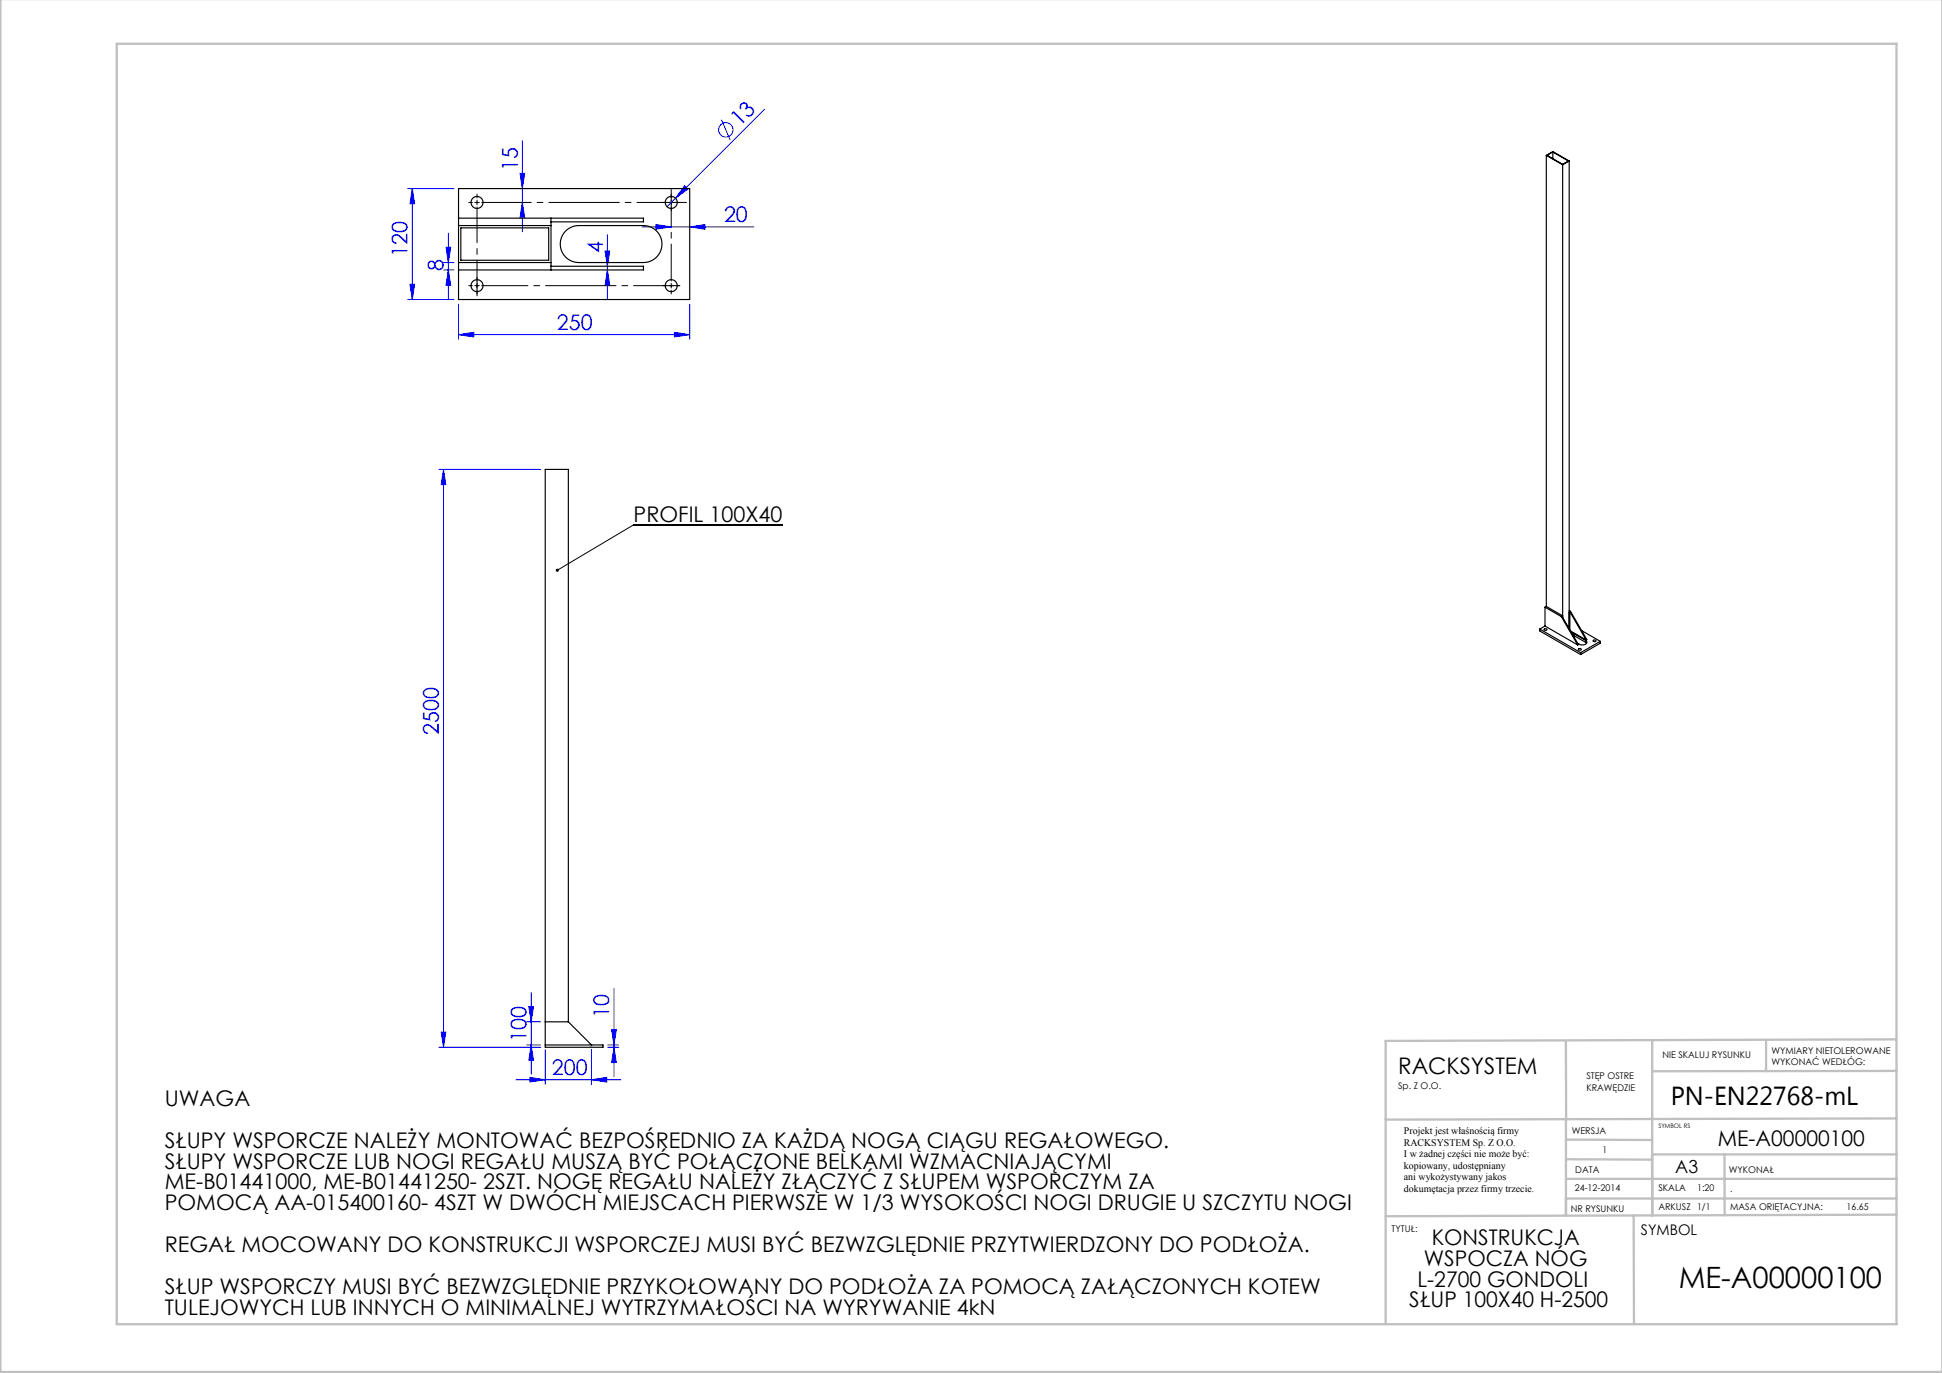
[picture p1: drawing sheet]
<svg xmlns="http://www.w3.org/2000/svg" width="420mm" height="297mm" viewBox="0 0 420 297" stroke-linecap="round" stroke-linejoin="round" font-family="sans-serif">
<g fill="none" stroke="#00f" stroke-width=".22">
<path d="M112.5 37.5h1l-.5 3.3zM113 30.4v19.7M156 25.9l1.9 4.4M165.3 23.7l-19.2 19.2M88.2 40.8h10M89.2 40.8l.5 3.3h-1zM89.2 40.8v24M96 56.8h2.2M96 58.4h2.2M96.5 53.5h1l-.5 3.3zM97 58.4l.5 3.3h-1zM97 50.4v14.3"/>
<path d="M113 43.8l.5 3.3h-1zM130.9 54.3h1l-.5 3.3zM131.4 58.4l.5 3.3h-1zM131.4 50.8v13.9M138.8 49.1h24.2M141.9 48.6l3.3 .5-3.3 .5zM146.1 42.9l-1.9 1.8M148.1 40.2l.7 .7-2.7 2zM149.2 49.1l3.3-.5v1zM88.2 64.8h10M88.7 61.5h1l-.5 3.3zM99.2 72.4l3.3-.5v1z"/>
<path d="M99.2 65.8v7.6M99.2 72.4h50M145.9 71.9l3.3 .5-3.3 .5zM149.2 65.8v7.6M94.9 101.5h22M95.9 101.5v125M95.9 101.5l.5 3.3h-1zM114.4 217.7h1l-.5 3.3zM114.9 214.7v17.7M132.8 213.8v19.1M94.9 226.5h22M95.4 223.2h1l-.5 3.3z"/>
<path d="M111.6 233.6h22.7M113.9 226h3M113.9 221h3M114.6 233.1l3.3 .5-3.3 .5zM114.9 226l.5 3.3h-1zM117.9 227v7.6M127.9 233.6l3.3-.5v1zM127.9 227v7.6M131.4 226.5h2.4M131.4 226h2.4M132.3 222.7h1l-.5 3.3zM132.8 226.5l.5 3.3h-1z"/>
<circle cx="157" cy="28.1" r="1.56"/>
</g>
<path d="M127.6 225.7l.7 .7M127.6 226.4l.7-.7M127.9 226.5v-1M128.4 226h-1" fill="none" stroke="#c0c0c0" stroke-width=".22" stroke-dasharray="1.3 .6" stroke-dashoffset=".5" stroke-linecap="butt"/>
<path d="M102.2 43.8h-.8M103.2 42.8v-.8M144.2 43.8h-.8M145.2 42.8v-.8M145.2 44.8v.8M146.2 43.8h.8M102.2 61.8h-.8M103.2 60.8v-.8M103.2 62.8v.8M144.2 61.8h-.8M145.2 62.8v.8M146.2 61.8h.8" fill="none" stroke="#000" stroke-width=".22" stroke-dasharray="15.2 1.3 1.3 1.3"/>
<path d="M103.2 44.8v19.2" fill="none" stroke="#000" stroke-width=".22" stroke-dasharray="15.2 1.3 1.3 1.3" stroke-dashoffset="7.5"/>
<path d="M104.2 43.8h44.3" fill="none" stroke="#000" stroke-width=".22" stroke-dasharray="15.2 1.3 1.3 1.3" stroke-dashoffset="4.5"/>
<path d="M145.2 60.8v-19.8" fill="none" stroke="#000" stroke-width=".22" stroke-dasharray="15.2 1.3 1.3 1.3" stroke-dashoffset="7.2"/>
<path d="M104.2 61.8h42.8" fill="none" stroke="#000" stroke-width=".22" stroke-dasharray="15.2 1.3 1.3 1.3" stroke-dashoffset="5.2"/>
<path d="M102.7 43.8h1M103.2 43.3v1M144.7 43.8h1M145.2 43.3v1M102.7 61.8h1M103.2 61.3v1M144.7 61.8h1M145.2 61.3v1M169.2 113.5h-32.2l-16.5 9.9" fill="none" stroke="#000" stroke-width=".22"/>
<g fill="none" stroke="#c0c0c0" stroke-width=".5">
<path d="M.1 -.1v296.9h419.9M25.2 9.5h385v276.9h-385zM338.7 225.2v16.9M357.3 225v37.9v-13.2M382 225.4v6.3M410.1 224.8l-110.4 .4v61.2M410.1 231.7h-52.8M338.7 259.3h71.5M338.7 255h71.5M338.7 250.8l18.6 .1M338.7 246.5l18.6 .1M338.7 242.1v20.9"/>
<path d="M357.3 249.7h52.9M373 249.7v13.2M410.1 241.9l-110.4 .3M353.3 262.9l.1 23.5M410.2 262.7l-110.5 .4"/>
</g>
<path d="M120.3 123.1a.34 .34 0 0 1 .5 0 .34 .34 0 0 1-.1 .5 .34 .34 0 0 1-.5-.1l.3-.1-.3 .1z" fill="#000"/>
<g fill="#00f">
<path d="M148.1 40.2l.7 .7-2.7 2z"/>
<path d="M127.9 233.6l3.3-.5v1zM114.6 233.1l3.3 .5-3.3 .5z"/>
<path d="M99.2 72.4l3.3-.5v1zM145.9 71.9l3.3 .5-3.3 .5zM141.9 48.6l3.3 .5-3.3 .5zM149.2 49.1l3.3-.5v1z"/>
<path d="M132.8 226.5l.5 3.3h-1zM132.3 222.7h1l-.5 3.3zM113 43.8l.5 3.3h-1zM112.5 37.5h1l-.5 3.3z"/>
<path d="M114.4 217.7h1l-.5 3.3zM114.9 226l.5 3.3h-1zM95.9 101.5l.5 3.3h-1zM95.4 223.2h1l-.5 3.3zM89.2 40.8l.5 3.3h-1zM88.7 61.5h1l-.5 3.3z"/>
<path d="M96.5 53.5h1l-.5 3.3zM97 58.4l.5 3.3h-1z"/>
<path d="M130.9 54.3h1l-.5 3.3zM131.4 58.4l.5 3.3h-1z"/>
</g>
<g fill="none" stroke="#000" stroke-width=".25">
<path d="M334.4 33.6l3.6 2M334.4 33.6l1.4-.8 3.6 2M334.4 33.6v97.6M334.6 33.6l1.2-.7 3.4 1.9-1.2 .7zM335.8 32.9v1.4M338 35.6v97.9M339.4 34.8v101.2M339.4 34.8l-1.4 .8M99.2 47.2h40v.8h-20M99.2 40.8h50v24h-50zM99.2 56.8h20M99.2 48.8h20"/>
<path d="M99.7 49.3h19v7h-19zM119.2 47.2v11.2M119.2 57.6h20v.8h-40M122.2 50.1l1.4-1 1-.3h14.6a4 4 0 0 1 4 4 4 4 0 0 1-4 4h-14a4 4 0 0 1-3.7-2.4 4 4 0 0 1 .7-4.3zM333 136.1l8.8 5.1M333 136.1v.4l8.8 5.1M334 136.1l.1-.1a.26 .26 0 0 1 .4 0 .26 .26 0 0 1 0 .4 .26 .26 0 0 1-.4-.1zM334.1 135.4l-1.1 .7M334.1 131.3l3.6 2.1M334.1 135.4l7.1 4.1M334.1 131.3v4.1M334.4 131.2l3.6 2-.2 .1"/>
<path d="M334.4 131.2l-.3 .1M337.7 133.4l3.5 6.1M337.8 133.3l3.6 6.1-.2 .1M337.8 133.3l-.1 .1M339.4 132.1l.3 .1M339.5 132.3l3.5 6.1M339.5 132.3v3.9M339.5 132.3l-.1 .1M339.7 132.2l-.2 .1M339.7 132.2l3.5 6.2h-.2M339.7 136.5l3.3 1.9M339.9 136.9l.5 .2"/>
<path d="M340.2 137.4l.2 .1M340.4 137.1l2.5 1.4M340.4 137.1v.4M340.4 137.5l2.5 1.4M342.1 136.4l4 2.3M342.9 138.5l.2 .2a.79 .79 0 0 1-1.1 .8l-.8-.3M342.9 138.9l.2 .2M342.9 138.5v.4M344.6 138.5h.1a.26 .26 0 0 1 .4 0 .26 .26 0 0 1 0 .4 .26 .26 0 0 1-.4-.1zM346.1 138.7l-4.3 2.5M346.1 138.7v.4l-4.3 2.5M341.4 140.4l.2-.1a.26 .26 0 0 1 .3 0 .26 .26 0 0 1 0 .4 .26 .26 0 0 1-.4-.1z"/>
<path d="M341.8 141.2v.4M117.9 221h5M122.9 221l5 5M122.9 221v-119.5h-5v125h12.5v-.5h-12.5"/>
<circle cx="103.2" cy="43.8" r="1.3"/>
<circle cx="145.2" cy="43.8" r="1.3"/>
<circle cx="103.2" cy="61.8" r="1.3"/>
<circle cx="145.2" cy="61.8" r="1.3"/>
</g>
<text font-size="6.3" x="363.1" y="278.6">ME-A00000100</text>
<text font-size="5.6" x="361.3" y="239.1">PN-EN22768-mL</text>
<text font-size="4.9" x="302.4" y="232.4">RACKSYSTEM</text>
<g font-size="4.7" fill="#00f">
<text x="160" y="27.5" transform="rotate(-45 160 27.5)">13</text>
<text x="112" y="36.9" transform="rotate(-90 112 36.9)">15</text>
<text x="156.6" y="48.1">20</text>
<text x="88.2" y="55.6" transform="rotate(-90 88.2 55.6)">120</text>
<text x="96" y="58.7" transform="rotate(-90 96 58.7)">8</text>
<text x="130.3" y="54.6" transform="rotate(-90 130.3 54.6)">4</text>
<text x="120.4" y="71.4">250</text>
<text x="94.9" y="159" transform="rotate(-90 94.9 159)">2500</text>
<text x="131.8" y="220.3" transform="rotate(-90 131.8 220.3)">10</text>
<text x="113.9" y="225.4" transform="rotate(-90 113.9 225.4)">100</text>
<text x="119.4" y="232.5">200</text>
</g>
<g font-size="4.7">
<text x="137" y="112.9">PROFIL 100X40</text>
<text x="35.6" y="239.2">UWAGA</text>
<text x="35.6" y="248.2">SŁUPY WSPORCZE NALEŻY MONTOWAĆ BEZPOŚREDNIO ZA KAŻDĄ NOGĄ CIĄGU REGAŁOWEGO.</text>
<text x="371.5" y="247.8">ME-A00000100</text>
<text x="35.6" y="252.8">SŁUPY WSPORCZE LUB NOGI REGAŁU MUSZĄ BYĆ POŁĄCZONE BELKAMI WZMACNIAJĄCYMI</text>
<text x="35.6" y="257.3">ME-B01441000, ME-B01441250- 2SZT. NOGĘ REGAŁU NALEŻY ZŁĄCZYĆ Z SŁUPEM WSPORCZYM ZA</text>
<text x="35.6" y="261.8">POMOCĄ AA-015400160- 4SZT W DWÓCH MIEJSCACH PIERWSZE W 1/3 WYSOKOŚCI NOGI DRUGIE U SZCZYTU NOGI</text>
<text x="309.6" y="269.3">KONSTRUKCJA</text>
<text x="35.6" y="270.9">REGAŁ MOCOWANY DO KONSTRUKCJI WSPORCZEJ MUSI BYĆ BEZWZGLĘDNIE PRZYTWIERDZONY DO PODŁOŻA.</text>
<text x="308" y="273.8">WSPOCZA NÓG</text>
<text x="35.6" y="279.9">SŁUP WSPORCZY MUSI BYĆ BEZWZGLĘDNIE PRZYKOŁOWANY DO PODŁOŻA ZA POMOCĄ ZAŁĄCZONYCH KOTEW</text>
<text x="306.6" y="278.3">L-2700 GONDOLI</text>
<text x="35.6" y="284.5">TULEJOWYCH LUB INNYCH O MINIMALNEJ WYTRZYMAŁOŚCI NA WYRYWANIE 4kN</text>
<text x="304.8" y="282.8">SŁUP 100X40 H-2500</text>
</g>
<text font-size="3.9" x="362.3" y="253.8">A3</text>
<text font-size="3.2" x="354.9" y="267.2">SYMBOL</text>
<g font-size="2.2">
<text x="303.6" y="245.3">Projekt jest właśnością firmy</text>
<text x="303.6" y="247.8">RACKSYSTEM Sp. Z O.O.</text>
<text x="303.6" y="250.3">I w żadnej części nie może być:</text>
<text x="303.6" y="252.8">kopiowany, udostępniany</text>
<text x="303.6" y="255.3">ani wykożystywany jakos</text>
<text x="303.6" y="257.8">dokumętacja przez firmy trzecie.</text>
</g>
<g font-size="2">
<text x="383.1" y="227.9">WYMIARY NIETOLEROWANE</text>
<text x="343.1" y="233.4">STĘP OSTRE</text>
<text x="359.5" y="228.9">NIE SKALUJ RYSUNKU</text>
<text x="383.1" y="230.4">WYKONAĆ WEDŁÓG:</text>
<text x="302.4" y="235.5">Sp. Z O.O.</text>
<text x="343.1" y="235.9">KRAWĘDZIE</text>
<text x="339.9" y="245.4">WERSJA</text>
<text x="346.6" y="249.5">1</text>
<text x="340.6" y="257.7">24-12-2014</text>
<text x="340.7" y="253.8">DATA</text>
<text x="358.7" y="257.7">SKALA</text>
<text x="367" y="257.7">1:20</text>
<text x="373.9" y="253.8">WYKONAŁ</text>
<text x="374.2" y="257.9">.</text>
<text x="339.7" y="262.3">NR RYSUNKU</text>
<text x="358.7" y="261.7">ARKUSZ 1/1</text>
<text x="374.2" y="261.7">MASA ORIĘTACYJNA:</text>
<text x="399.4" y="261.7">16.65</text>
<text x="301" y="266.4">TYTUŁ:</text>
</g>
<text font-size="1.3" x="358.7" y="244">SYMBOL RS</text>
</svg>
